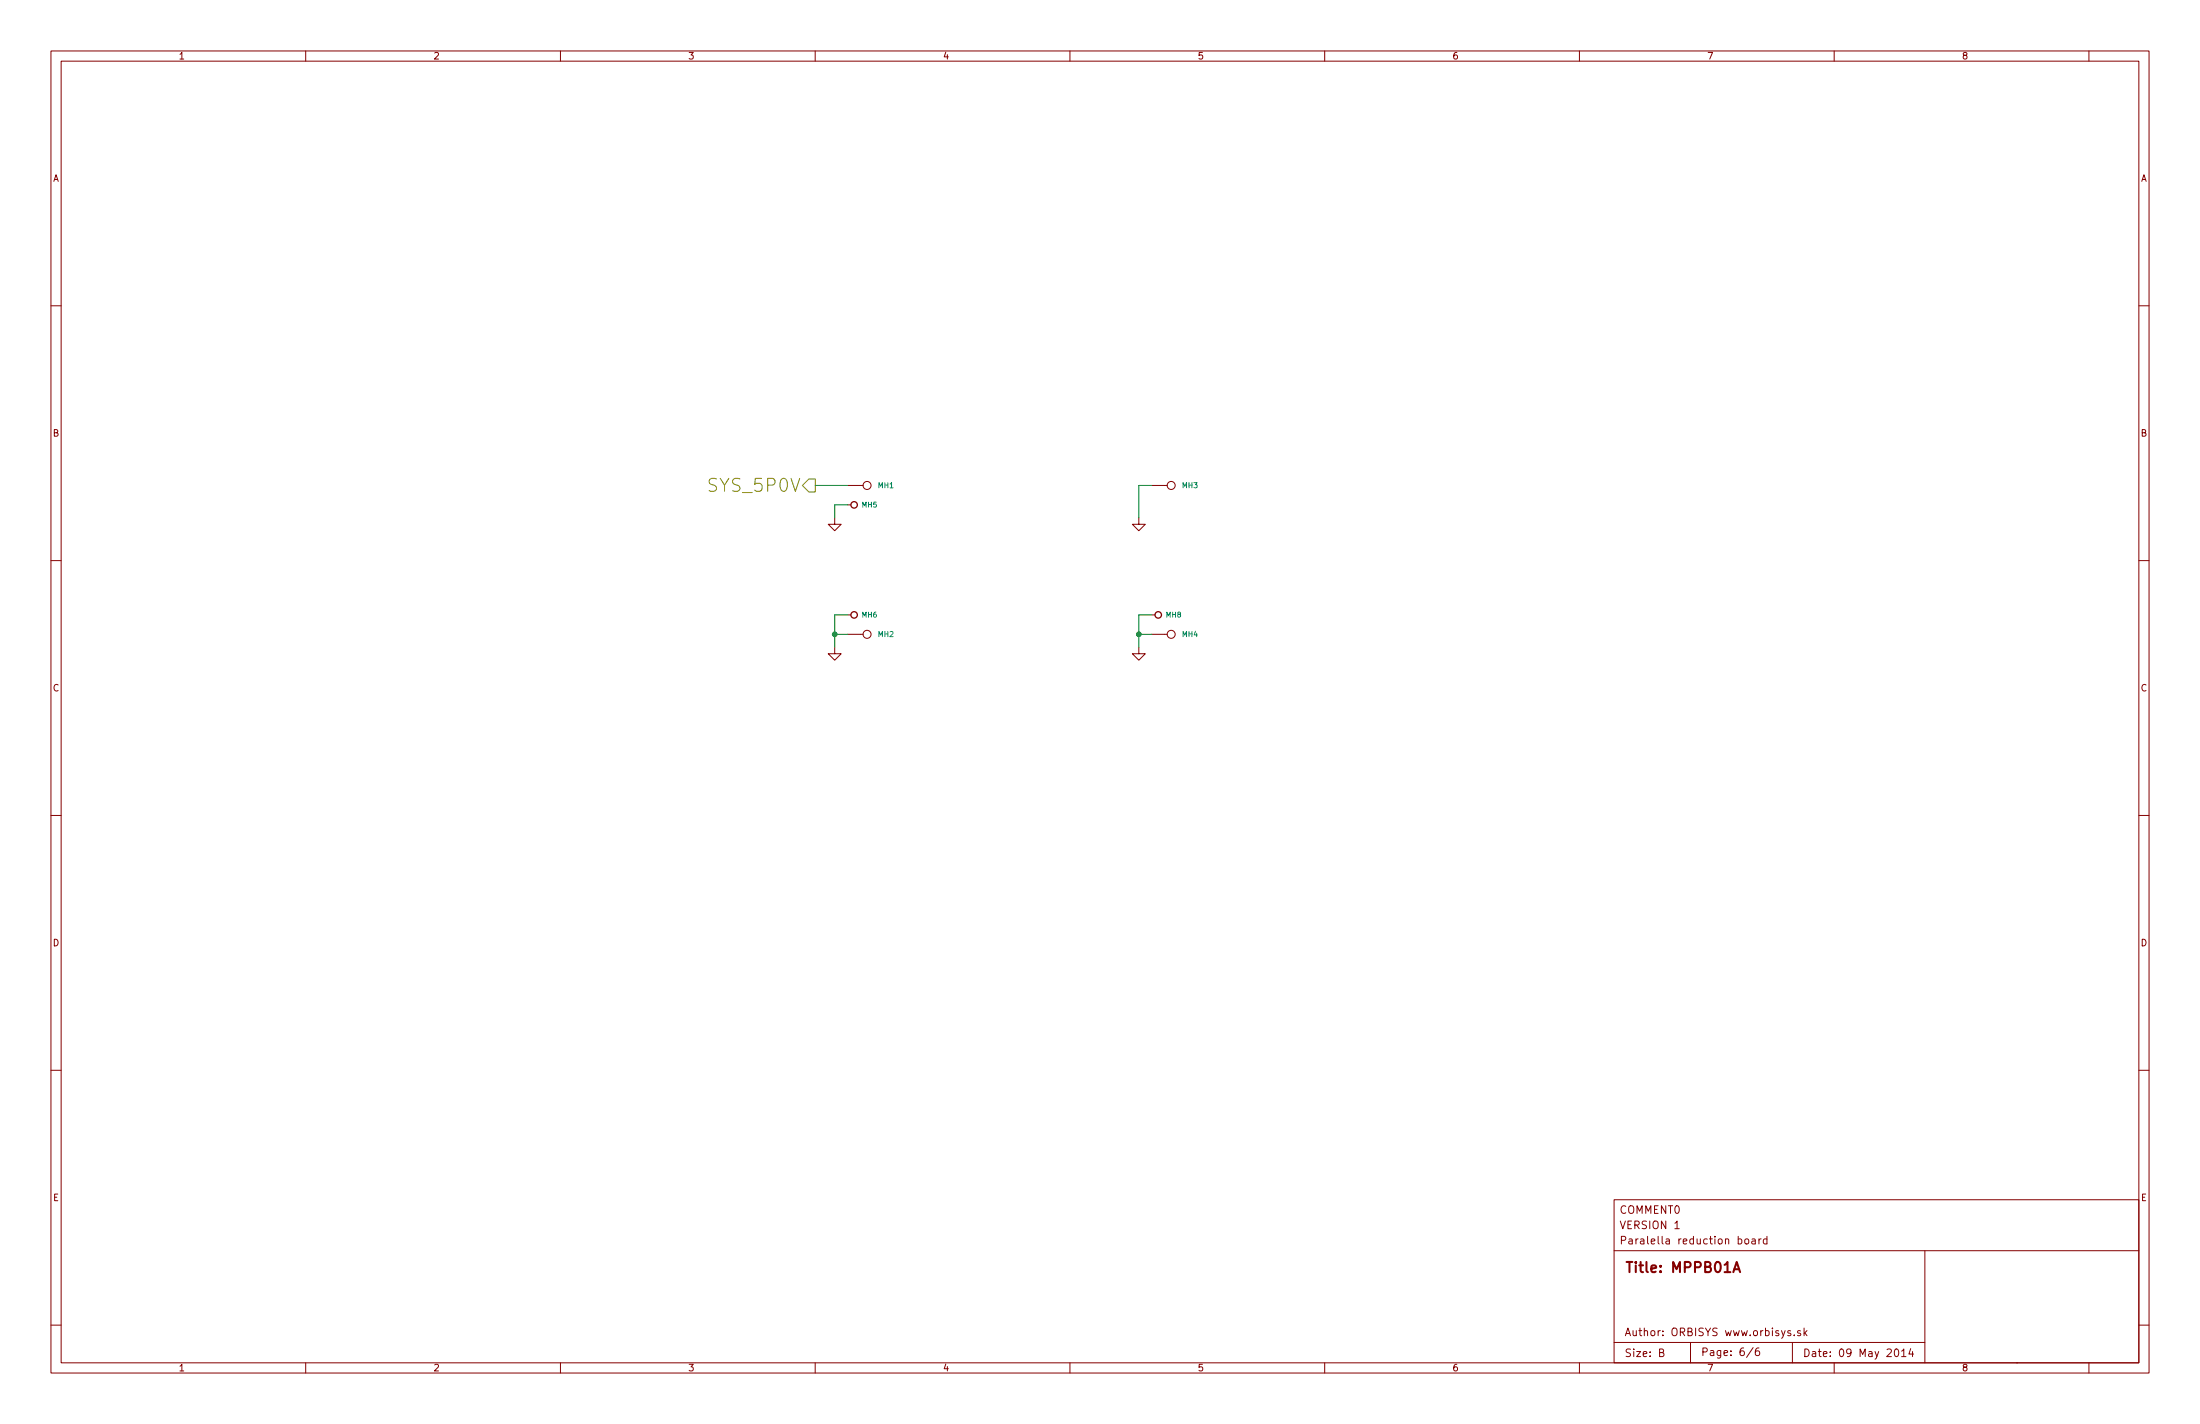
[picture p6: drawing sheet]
<svg xmlns="http://www.w3.org/2000/svg" width="432mm" height="279mm" viewBox="0 0 432 279" stroke-linecap="round" stroke-linejoin="round" font-family="sans-serif">
<g fill="none" stroke="#840000" stroke-width=".2">
<path d="M10 10h411.8v259.4h-411.8zM12 12h407.8v255.4h-407.8zM60 10v2M110 10v2M160 10v2M210 10v2M260 10v2M310 10v2M360 10v2M410 10v2M10 60h2M419.8 60h2"/>
<path d="M166.4 95.3h3M166.4 99.1h.6M226.1 95.3h3M10 110h2M163.8 101.6v1.3h1.3l-1.3 1.2-1.2-1.2h1.2M223.5 101.6v1.3h1.3l-1.3 1.2-1.3-1.2h1.3M419.8 110h2M163.8 127v1.3h1.3l-1.3 1.2-1.2-1.2h1.2M166.4 120.7h.6M166.4 124.5h3M223.5 127v1.3h1.3l-1.3 1.2-1.3-1.2h1.3M226.1 120.7h.6"/>
<path d="M226.1 124.5h3M10 160h2M419.8 160h2M10 210h2M419.8 210h2M316.8 235.4h103v32h-103zM10 260h2M316.8 245.4h103M328.7 241.1h.9M341.2 243.1h.4l.3 .3-.2 .6h-.5M342.6 243.1h.3l.3 .3v.4l-.3 .3-.3-.1-.2-.2zM343.9 243.1h.5l.1 1"/>
<path d="M344.5 243.4l-.5 .1-.2 .2 .2 .4 .5-.1M345.2 243.1v1M345.7 243.1h-.3l-.2 .3M346.8 243.1h-.4l-.3 .3 .1 .6h.6M346.8 242.6v1.5M377.8 245.4v22M419.8 260h2M60 267.4v2M110 267.4v2M160 267.4v2M210 267.4v2M260 267.4v2"/>
<path d="M310 267.4v2M316.8 263.4h61M325.7 265.4l.7-.2 .1-.2-.1-.3h-.7v1.5h.6l.3-.3a.39 .39 0 0 0-.4-.5M331.8 263.4v4M344.1 264.4l-1.3 1.9M345.2 264.5h-.4a1.01 1.01 0 0 0 0 1.5l.5-.2 .1-.5-.3-.3h-.3l-.3 .3M351.4 261.1h-.3l-.2 .2v.2l.5 .1v.4h-.5M351.8 263.4v4M352.2 261.9v.2M353.4 261.1h-.4l-.2 .2 .1 .2 .5 .1v.4h-.6M354.1 260.6v1.5M354.2 261.5l.5 .6"/>
<path d="M354.7 261.1l-.6 .5M360 267.4v2M372 264.7h.2a.8 .8 0 0 1 .5 .7 .8 .8 0 0 1-.5 .8 1 1 0 0 1-.2-1.5zM373.2 265.1l.5-.4v1.5M373.2 266.2h.9M375 264.6l-.3 1.1h.9M375.4 265.2v1M395.8 267.4h.1M410 267.4v2"/>
<circle cx="170.2" cy="95.2" r=".79"/>
<circle cx="229.9" cy="95.2" r=".79"/>
<circle cx="170.2" cy="124.5" r=".79"/>
<circle cx="229.9" cy="124.5" r=".79"/>
</g>
<path d="M340.2 249.6l.7-2 .6 2M340.4 249h.9" fill="none" stroke="#840000" stroke-width=".4"/>
<g fill="none" stroke="#840000" stroke-width=".25">
<circle cx="167.6" cy="99.1" r=".63"/>
<circle cx="167.6" cy="120.6" r=".63"/>
<circle cx="227.3" cy="120.6" r=".63"/>
</g>
<path d="M157.5 95.3l1.2-1.3h1.3v2.5h-1.3z" fill="none" stroke="#848400" stroke-width=".2"/>
<path d="M160 95.3h6.4M166.4 99.1h-2.6v2.5M226.1 95.3h-2.6v6.3M163.8 124.5h2.6M166.4 120.7h-2.6v6.3M223.5 124.5h2.6M226.1 120.7h-2.6v6.3" fill="none" stroke="#008400" stroke-width=".2"/>
<g fill="#008400" stroke="#008400" stroke-width=".2">
<circle cx="163.8" cy="124.5" r=".46"/>
<circle cx="223.5" cy="124.5" r=".46"/>
</g>
<text font-size="3.5" fill="#848400" x="139.6" y="96.5">SYS_5P0V</text>
<text font-size="2.8" fill="#840000" x="318.8" y="249.7">Title: MPPB01A</text>
<g font-size="2.1" fill="#840000">
<text x="317.8" y="238.1">COMMENT0</text>
<text x="317.8" y="241.1">VERSION 1</text>
<text x="317.8" y="244.1">Paralella reduction board</text>
<text x="318.8" y="262.1">Author: ORBISYS www.orbisys.sk</text>
<text x="318.8" y="266.2">Size: B</text>
<text x="333.8" y="266">Page: 6/6</text>
<text x="353.8" y="266.2">Date: 09 May 2014</text>
</g>
<g font-size="1.8" fill="#840000">
<text x="35" y="11.7">1</text>
<text x="85" y="11.7">2</text>
<text x="135" y="11.7">3</text>
<text x="185" y="11.7">4</text>
<text x="235" y="11.7">5</text>
<text x="285" y="11.7">6</text>
<text x="335" y="11.7">7</text>
<text x="385" y="11.7">8</text>
<text x="10.3" y="35.6">A</text>
<text x="420.1" y="35.6">A</text>
<text x="10.3" y="85.7">B</text>
<text x="420.1" y="85.7">B</text>
<text x="10.3" y="135.6">C</text>
<text x="420.1" y="135.6">C</text>
<text x="10.3" y="185.7">D</text>
<text x="420.1" y="185.7">D</text>
<text x="10.4" y="235.7">E</text>
<text x="420.2" y="235.7">E</text>
<text x="35" y="269.1">1</text>
<text x="85" y="269.1">2</text>
<text x="135" y="269.1">3</text>
<text x="185" y="269.1">4</text>
<text x="235" y="269.1">5</text>
<text x="285" y="269.1">6</text>
<text x="335" y="269.1">7</text>
<text x="385" y="269.1">8</text>
</g>
<g font-size="1.4" fill="#008484">
<text x="172.4" y="95.8">MH1</text>
<text x="232.1" y="95.8">MH3</text>
<text x="169.2" y="99.6">MH5</text>
<text x="169.2" y="121.1">MH6</text>
<text x="172.4" y="125">MH2</text>
<text x="228.9" y="121.1">MH8</text>
<text x="232.1" y="125">MH4</text>
</g>
</svg>
